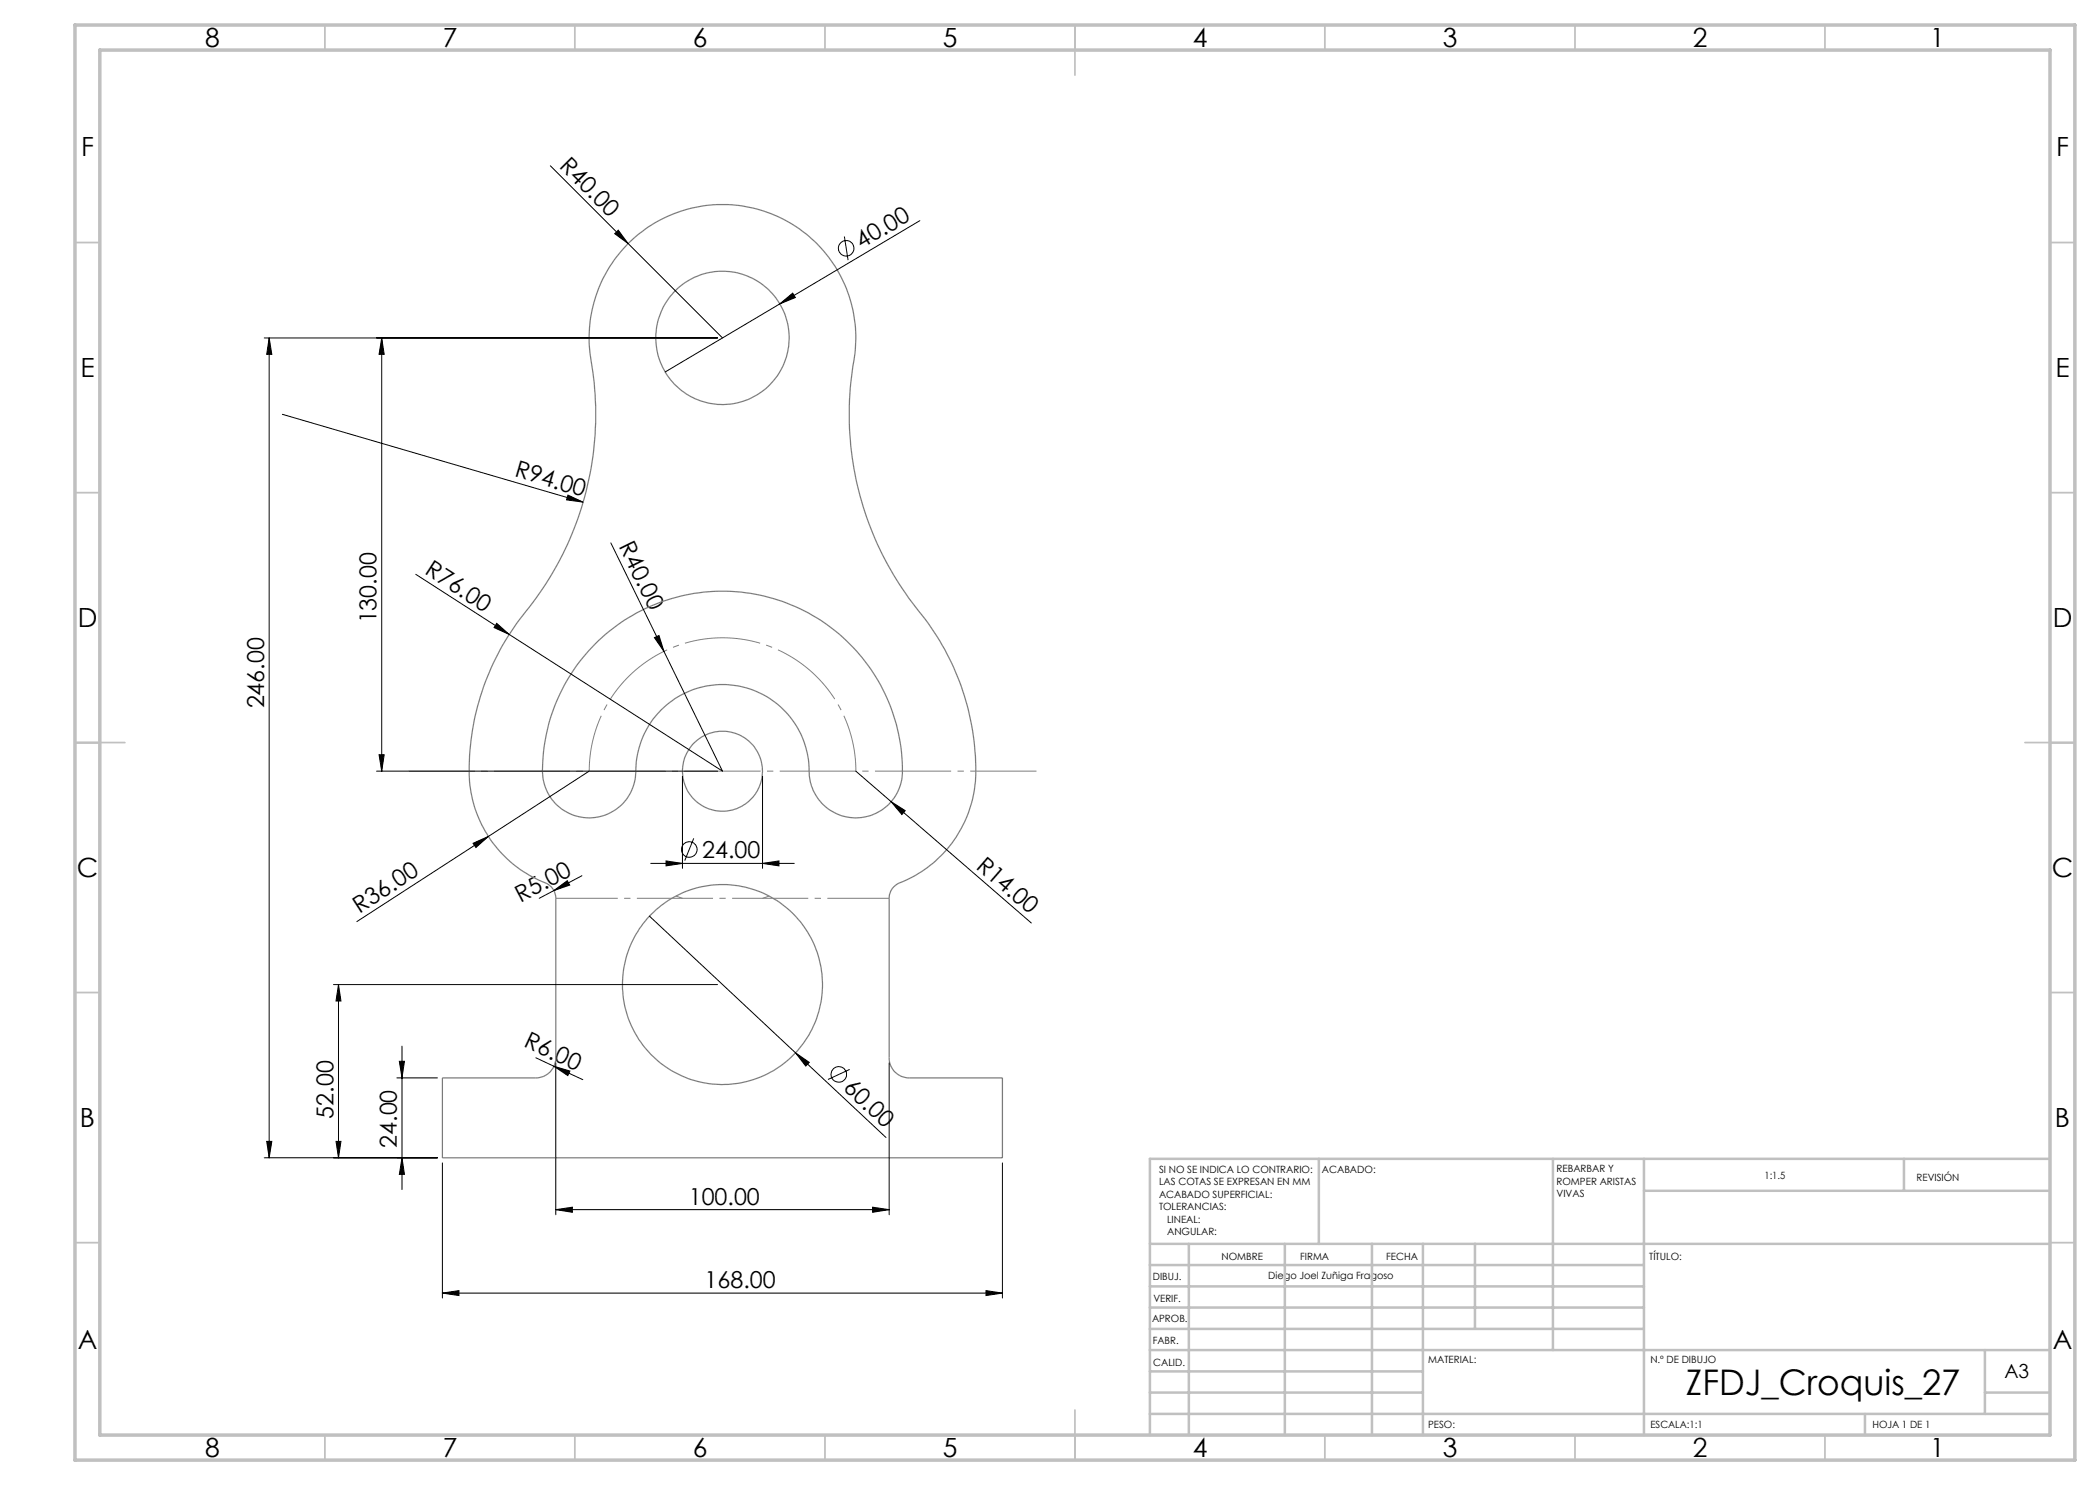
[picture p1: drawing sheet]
<svg xmlns="http://www.w3.org/2000/svg" width="420mm" height="297mm" viewBox="0 0 420 297" stroke-linecap="round" stroke-linejoin="round" font-family="sans-serif">
<g fill="none" stroke="#000" stroke-width=".2">
<path d="M110.1 33.2l15.5 15.5M122.9 46.7l.7-.7 2 2.7zM125.6 48.7l18.9 18.9M168.9 47.3l.7 4.7M184 44.1l-28 16.7M52.8 67.6h90.7M53.8 67.6v164M53.8 67.6l.6 3.3h-1.1zM76.3 67.6l.5 3.3h-1zM76.3 67.6v86.6M156 60.8l2.5-2.2 .6 .9zM156 60.8l-23 13.6"/>
<path d="M56.5 82.9l60.1 17.5M113.6 99l3 1.4-3.3-.4zM83.1 114.9l18.7 12M122.2 108.6l22.3 45.6-42.7-27.3M99.3 124.7l2.5 2.2-3-1.4zM130.9 127.5l.9-.4 1 3.2zM75.3 154.2h68.2M75.8 151h1l-.5 3.2zM117.8 154.2l-20.1 13.1M136.5 155.3v18.4M152.5 155.3v18.4M171.2 154.2l35.1 30.4"/>
<path d="M94.6 168.7l3.1-1.4-2.5 2.2zM97.7 167.3l-26.3 17M110.8 178.1l2.7-2 .4 .9zM110.8 178.1l-3 1.6M116.4 175.2l-5.6 2.9M130.1 172.7h28.8M133.2 172.2l3.3 .5-3.3 .5zM138.7 167.7l-1.8 4.4M152.5 172.7l3.3-.5v1zM178.2 160.3l2.8 1.8-.6 .8zM66.7 196.9h76.8M67.7 196.9l.5 3.3h-1z"/>
<path d="M67.7 196.9v34.7M129.9 183.2l47.3 44.3M79.4 215.6h8.1M79.9 212.3h1l-.5 3.3zM80.4 209.2v28.7M107.2 211.6l3.6 1.7M110.8 213.3l3.2 .9-.4 .9zM110.8 213.3l5.8 2.6M111.2 212.6v30.4M159.1 210.6l2.8 1.9-.8 .7zM169.9 213.9l-4.3 2M177.8 212.6v30.4"/>
<path d="M52.8 231.6h34.7M53.3 228.3h1.1l-.6 3.3zM67.2 228.3h1l-.5 3.3zM80.4 231.6l.5 3.3h-1zM88.5 232.6v27M200.5 232.6v27M88.5 258.6l3.3-.5v1zM88.5 258.6h112M111.2 241.9l3.3-.5v1.1zM111.2 241.9h66.6M174.5 241.4l3.3 .5-3.3 .6zM197.2 258.1l3.3 .5-3.3 .5z"/>
<circle cx="169.2" cy="49.7" r="1.55"/>
<circle cx="137.9" cy="169.9" r="1.56"/>
<circle cx="167.8" cy="214.9" r="1.56"/>
</g>
<g fill="none" stroke="#808080" stroke-width=".25">
<path d="M125.7 48.6a26.7 26.7 0 0 1 31.6-4.4 26.7 26.7 0 0 1 13.3 29.1 63.2 63.2 0 0 0 14.5 50.6 49.9 49.9 0 0 1 9.9 33.2 24.1 24.1 0 0 1-15.5 19.7 3.3 3.3 0 0 0-1.7 2.9v32.2a4 4 0 0 0 4 3.7h18.7v16h-112v-16h19a4 4 0 0 0 3.7-4v-32.2a3.6 3.6 0 0 0-2.8-3.1 24.3 24.3 0 0 1-14.5-25.1 51.7 51.7 0 0 1 12.6-30.7 63.2 63.2 0 0 0 11.5-49.8 26.8 26.8 0 0 1 7.7-22.1zM119.7 128.1a36 36 0 0 1 39.6-6.7 36 36 0 0 1 21.1 34.1 9.4 9.4 0 0 1-10.2 8 9.4 9.4 0 0 1-8.4-9.8 17.4 17.4 0 0 0-18.1-16.8 17.4 17.4 0 0 0-16.6 18.2 9.3 9.3 0 0 1-10.2 8.4 9.3 9.3 0 0 1-8.4-10.2 36.1 36.1 0 0 1 11.2-25.2z"/>
<circle cx="144.5" cy="67.6" r="13.3"/>
<circle cx="144.5" cy="154.2" r="8"/>
<circle cx="144.5" cy="196.9" r="20"/>
</g>
<path d="M135.2 179.2l1.3 .5M152.5 179.7l1.3-.5" fill="none" stroke="#808080" stroke-width=".2" stroke-dasharray="15.2 1.3 1.3 1.3" stroke-linecap="butt"/>
<path d="M171.2 154.2a26.7 26.7 0 0 0-26.7-26.6 26.7 26.7 0 0 0-26.7 26.6" fill="none" stroke="#808080" stroke-width=".2" stroke-dasharray="15.2 1.3 1.3 1.3" stroke-dashoffset="3.8" stroke-linecap="butt"/>
<path d="M111.2 179.7h66.6" fill="none" stroke="#808080" stroke-width=".2" stroke-dasharray="15.2 1.3 1.3 1.3" stroke-dashoffset="2.9" stroke-linecap="butt"/>
<path d="M207.3 154.2h-125.6" fill="none" stroke="#808080" stroke-width=".2" stroke-dasharray="15.2 1.3 1.3 1.3" stroke-dashoffset="2" stroke-linecap="butt"/>
<g fill="none" stroke="#c0c0c0" stroke-width=".35">
<path d="M65 5v5M115 5v5M165 5v5M215 5v10M265 5v5M315 5v5M365 5v5M15 48.5h5M410 48.5h5M15 98.5h5M410 98.5h5M15 148.5h10"/>
<path d="M405 148.5h10M15 198.5h5M410 198.5h5M15 248.5h5M410 248.5h5M65 287v5M115 287v5M165 287v5M215 282v10M265 287v5M315 287v5M365 287v5"/>
</g>
<g fill="none" stroke="#c0c0c0" stroke-width=".5">
<path d="M263.8 231.8v17M310.6 231.8v38.2M328.8 231.8v55.2M328.8 238.2h81.2M380.8 231.8v6.4M410 231.8h-180v55.2M230 248.8h180M230 257.3h98.8M230 253h98.8M237.8 248.8v38.2M257 248.8v38.2M274.4 248.8v38.2"/>
<path d="M284.6 248.8v38.2M295 248.8v17M230 265.8h98.8M230 261.5h98.8M230 278.5h54.6M230 274.3h54.6M230 270h180M397 278.5h13M397 270v12.8M230 282.8h180M373 282.8v4.2"/>
</g>
<path d="M15 5h400v287h-400zM20 10h390v277h-390z" fill="none" stroke="#c0c0c0" stroke-width=".7"/>
<g fill="#000">
<path d="M122.9 46.7l.7-.7 2 2.7zM156 60.8l2.5-2.2 .6 .9zM113.6 99l3 1.4-3.3-.4zM99.3 124.7l2.5 2.2-3-1.4zM130.9 127.5l.9-.4 1 3.2zM94.6 168.7l3.1-1.4-2.5 2.2zM110.8 178.1l2.7-2 .4 .9zM178.2 160.3l2.8 1.8-.6 .8zM110.8 213.3l3.2 .9-.4 .9zM159.1 210.6l2.8 1.9-.8 .7z"/>
<path d="M67.7 196.9l.5 3.3h-1zM67.2 228.3h1l-.5 3.3zM53.8 67.6l.6 3.3h-1.1zM53.3 228.3h1.1l-.6 3.3zM76.3 67.6l.5 3.3h-1zM75.8 151h1l-.5 3.2z"/>
<path d="M79.9 212.3h1l-.5 3.3zM80.4 231.6l.5 3.3h-1z"/>
<path d="M88.5 258.6l3.3-.5v1zM197.2 258.1l3.3 .5-3.3 .5zM133.2 172.2l3.3 .5-3.3 .5zM152.5 172.7l3.3-.5v1z"/>
<path d="M111.2 241.9l3.3-.5v1.1zM174.5 241.4l3.3 .5-3.3 .6z"/>
</g>
<text font-size="7.1" x="337.2" y="279">ZFDJ_Croquis_27</text>
<g font-size="5.3">
<text x="41" y="9.5">8</text>
<text x="88.5" y="9.5">7</text>
<text x="138.5" y="9.5">6</text>
<text x="188.5" y="9.5">5</text>
<text x="238.5" y="9.5">4</text>
<text x="288.5" y="9.5">3</text>
<text x="338.5" y="9.5">2</text>
<text x="386" y="9.5">1</text>
<text x="16.2" y="31.2">F</text>
<text x="411.2" y="31.2">F</text>
<text x="16.1" y="75.5">E</text>
<text x="411.1" y="75.5">E</text>
<text x="15.5" y="125.5">D</text>
<text x="410.5" y="125.5">D</text>
<text x="15.4" y="175.5">C</text>
<text x="410.4" y="175.5">C</text>
<text x="16" y="225.5">B</text>
<text x="411" y="225.5">B</text>
<text x="15.5" y="269.7">A</text>
<text x="410.5" y="269.7">A</text>
<text x="41" y="291.5">8</text>
<text x="88.5" y="291.5">7</text>
<text x="138.5" y="291.5">6</text>
<text x="188.5" y="291.5">5</text>
<text x="238.5" y="291.5">4</text>
<text x="288.5" y="291.5">3</text>
<text x="338.5" y="291.5">2</text>
<text x="386" y="291.5">1</text>
</g>
<g font-size="4.7">
<text x="111.7" y="33.4" transform="rotate(45 111.7 33.4)">R40.00</text>
<text x="172.3" y="49.8" transform="rotate(-31 172.3 49.8)">40.00</text>
<text x="102.8" y="95.3" transform="rotate(16 102.8 95.3)">R94.00</text>
<text x="123.7" y="109.3" transform="rotate(64 123.7 109.3)">R40.00</text>
<text x="84.8" y="114.7" transform="rotate(33 84.8 114.7)">R76.00</text>
<text x="75.3" y="124.7" transform="rotate(-90 75.3 124.7)">130.00</text>
<text x="52.9" y="141.7" transform="rotate(-90 52.9 141.7)">246.00</text>
<text x="140.4" y="171.6">24.00</text>
<text x="195" y="173.5" transform="rotate(41 195 173.5)">R14.00</text>
<text x="71.9" y="182.7" transform="rotate(-33 71.9 182.7)">R36.00</text>
<text x="104.1" y="180.5" transform="rotate(-28 104.1 180.5)">R5.00</text>
<text x="104.6" y="209.2" transform="rotate(25 104.6 209.2)">R6.00</text>
<text x="168.5" y="217.9" transform="rotate(43 168.5 217.9)">60.00</text>
<text x="66.7" y="223.7" transform="rotate(-90 66.7 223.7)">52.00</text>
<text x="79.4" y="229.6" transform="rotate(-90 79.4 229.6)">24.00</text>
<text x="137.8" y="240.9">100.00</text>
<text x="140.9" y="257.6">168.00</text>
</g>
<text font-size="3.9" x="400.9" y="275.5">A3</text>
<g font-size="2">
<text x="231.8" y="234.6">SI NO SE INDICA LO CONTRARIO:</text>
<text x="231.8" y="237.1">LAS COTAS SE EXPRESAN EN MM</text>
<text x="231.8" y="239.6">ACABADO SUPERFICIAL:</text>
<text x="264.4" y="234.6">ACABADO:</text>
<text x="311.3" y="234.5">REBARBAR Y</text>
<text x="311.3" y="237">ROMPER ARISTAS</text>
<text x="311.3" y="239.5">VIVAS</text>
<text x="352.9" y="235.8">1:1.5</text>
<text x="383.3" y="236.2">REVISIÓN</text>
<text x="231.8" y="242.1">TOLERANCIAS:</text>
<text x="233.4" y="244.6">LINEAL:</text>
<text x="233.4" y="247.1">ANGULAR:</text>
<text x="244.3" y="252">NOMBRE</text>
<text x="260" y="251.9">FIRMA</text>
<text x="277.2" y="251.9">FECHA</text>
<text x="329.9" y="251.9">TÍTULO:</text>
<text x="230.6" y="256.1">DIBUJ.</text>
<text x="253.7" y="255.9">Diego Joel Zuñiga Fragoso</text>
<text x="230.7" y="260.3">VERIF.</text>
<text x="230.4" y="264.4">APROB.</text>
<text x="230.5" y="268.8">FABR.</text>
<text x="230.7" y="273.1">CALID.</text>
<text x="285.6" y="272.5">MATERIAL:</text>
<text x="330.1" y="272.5">N.º DE DIBUJO</text>
<text x="285.6" y="285.5">PESO:</text>
<text x="330.1" y="285.6">ESCALA:1:1</text>
<text x="374.5" y="285.6">HOJA 1 DE 1</text>
</g>
</svg>
